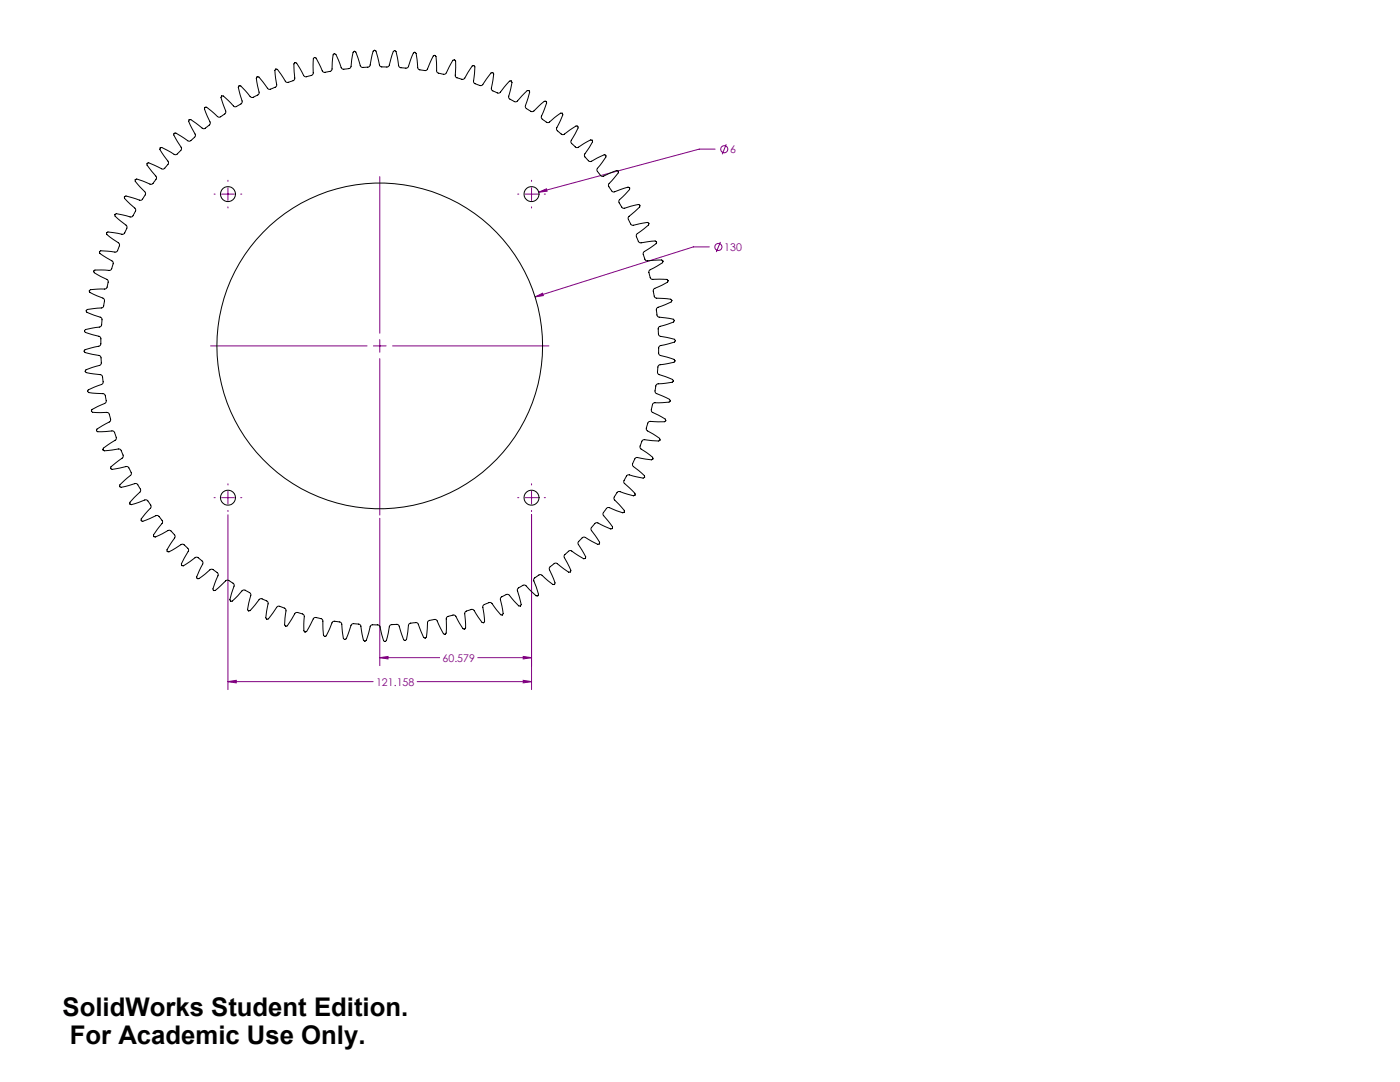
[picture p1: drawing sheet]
<svg xmlns="http://www.w3.org/2000/svg" width="559mm" height="432mm" viewBox="0 0 559 432" stroke-linecap="round" stroke-linejoin="round" font-family="sans-serif">
<g fill="none" stroke="#800080" stroke-width=".4">
<path d="M285.4 59.5h-6.3l-64 17.2M289.9 57.5l-1.6 4.1M85.4 77.5h.5M88.4 77.5h5.1M91 71.9v.5M91 74.9v5.1M96.1 77.5h.4M151.6 70.5v62.5M206.6 77.5h.5M209.6 77.5h5.1M212.2 71.9v.5M212.2 74.9v5.1"/>
<path d="M215.1 76.7l3-1.3 .3 .9zM217.2 77.5h.5M91 82.5v.5M212.2 82.5v.5M283.1 98.5h-6.3l-63.2 20M287.5 96.6l-1.6 4M213.6 118.5l3-1.5 .3 1zM84 138h62.5M149 138h5.1M151.6 135.5v5.1M156.7 138h62.4M151.6 143.1v62.5"/>
<path d="M85.4 198.6h.5M88.4 198.6h5.1M91 193.1v.4M91 196.1v5.1M96.1 198.6h.4M206.6 198.6h.5M209.6 198.6h5.1M212.2 193.1v.4M212.2 196.1v5.1M217.2 198.6h.5M91 203.7v.5M91 205.4v69.8"/>
<path d="M151.6 206.8v58.8M212.2 203.7v.5M212.2 205.4v69.8M91 272l3.3-.5v1zM91 272h57.9M151.6 262.5l3.3-.5v1zM151.6 262.5h23.9M166.5 272h45.7M190.7 262.5h21.5M208.8 271.5l3.4 .5-3.4 .5zM208.8 262l3.4 .5-3.4 .5z"/>
<circle cx="289.1" cy="59.6" r="1.4"/>
<circle cx="286.7" cy="98.6" r="1.41"/>
</g>
<path d="M213.6 118.5l3.3-.5-.3-1zM215.1 76.7l3.3-.4-.3-.9zM91 272l3.3-.5v1zM208.8 271.5l3.4 .5-3.4 .5zM208.8 262l3.4 .5-3.4 .5zM151.6 262.5l3.3-.5v1z" fill="#800080"/>
<g fill="none" stroke="#000" stroke-width=".4">
<path d="M69.6 53.2l.6-.1 5 3.2a3.8 3.8 0 0 0 2.8-2.5l-2.7-5.3 .3-.7 .6-.1 4.6 3.5 .9 .1a4.4 4.4 0 0 0 2.2-2.3l-2.3-5.5 .2-.7h.7l4.4 3.8a3.3 3.3 0 0 0 3.1-1.4l.1-.8-1.9-5.5 .3-.6h.6l4.2 4.1a3.4 3.4 0 0 0 3.1-1.2l.3-.8-1.6-5.6 .4-.6 .6 .1 3.9 4.3a3.2 3.2 0 0 0 3.2-.9l.2-.8-1.1-5.7 .3-.5h.7l3.6 4.6a3.4 3.4 0 0 0 3.2-.7l.4-.7-.8-5.8 .3-.5 .7 .1 3.4 5a3.9 3.9 0 0 0 3.6-1.2l-.4-6 .4-.5 .7 .2 2.9 5a3.3 3.3 0 0 0 3.3-.2l.4-.8 .1-5.8 .3-.4 .8 .2 2.5 5.2a3.3 3.3 0 0 0 3.3 0l.5-.9 .3-4.1 .2-1.5 .3-.5 .8 .3 2.1 5.4a3.4 3.4 0 0 0 3.4 .2l.5-.7 .8-5.7 .5-.4 .6 .3 1.8 5.5a3.5 3.5 0 0 0 3.3 .4l.6-.6 .8-4.2 .4-1.5 .5-.3 .7 .3 1.4 5.6a3.4 3.4 0 0 0 3.3 .7l.6-.6 1.6-5.6 .6-.3 .5 .4 1.1 5.9 .5 .5a4.3 4.3 0 0 0 3.2-.2l1.5-4.2 .6-1.4 .5-.4 .6 .5 .7 5.9a3.7 3.7 0 0 0 3.7 .6l2.4-5.5 .6-.2 .5 .4 .3 6a3.8 3.8 0 0 0 3.6 .9l2.9-5.3 .7-.2 .4 .4-.2 6 .4 .6a2.99 2.99 0 0 0 3.4 .3l3-4.9 .7-.1 .3 .5-.5 5.8a3.4 3.4 0 0 0 2.8 1.7l.7-.2 3.5-4.9 .6-.1 .5 .5-1 5.8a3.3 3.3 0 0 0 2.8 1.9l.7-.3 3.7-4.5 .6-.1 .5 .6-1.4 5.7 .3 .8a4.4 4.4 0 0 0 3 1.1l4.1-4.3 .6-.1 .4 .6-1.7 5.8 .7 1 1.8 1.1 .6-.2 4.4-4h.7l.3 .7-2.2 5.6a3.9 3.9 0 0 0 3.1 2.2l3.4-2.9 1.3-.8h.6l.2 .6-2.4 5.3v.8a4.6 4.6 0 0 0 2.8 1.8l4.9-3.4h.6l.3 .7-2.8 5.1a3.2 3.2 0 0 0 1.9 2.7h.9l3.6-2.2 1.3-.8 .6 .1 .2 .7-3.2 5.1a3.8 3.8 0 0 0 2.5 2.8l5.4-2.7 .6 .2 .1 .6-3.5 4.7a3.3 3.3 0 0 0 1.6 2.9l.8 .1 5.3-2.2 .7 .2v.7l-3.8 4.4a3.4 3.4 0 0 0 1.4 3l.8 .2 5.5-1.9 .6 .3v.6l-4.1 4.2a3.3 3.3 0 0 0 1.2 3.1l.9 .2 5.5-1.5 .6 .3-.1 .7-4.4 4a3.9 3.9 0 0 0 1.6 3.3l5.9-1.1 .6 .3-.1 .7-4.8 3.7a3.8 3.8 0 0 0 1.5 3.4l5.9-.7 .6 .4-.2 .6-4.8 3.2a3.5 3.5 0 0 0 .5 3.4l.7 .3 5.8-.3 .5 .3-.2 .7-5 2.9a3.4 3.4 0 0 0 .2 3.4l.8 .4h5.8l.5 .4-.2 .7-5.3 2.6a3.5 3.5 0 0 0 0 3.3l.7 .5 5.8 .4 .5 .5-.3 .6-5.5 2.3a3.9 3.9 0 0 0 .4 3.7l5.9 .9 .4 .6-.2 .5-5.4 1.7-.8 .8a4.4 4.4 0 0 0 .6 3.1l5.9 1.3 .4 .5-.4 .6-5.5 1.4a2.48 2.48 0 0 0-.8 3l.6 .9 5.6 1.6 .3 .5-.4 .7-5.7 1a3.3 3.3 0 0 0-.8 3.2l.5 .7 5.5 1.9 .2 .7-.4 .4-5.9 .7-.5 .5a4.3 4.3 0 0 0-.1 3.3l5.5 2.4 .2 .7-.4 .4-5.9 .2a3.3 3.3 0 0 0-1.2 3.1l.4 .7 5.1 2.8 .2 .6-.4 .4-6-.1a3.8 3.8 0 0 0-1.1 3.6l5.1 3.1 .2 .7-.6 .4-5.8-.5a3.3 3.3 0 0 0-1.7 2.8l.4 .8 4.7 3.4 .1 .6-.5 .4-5.8-.9-.8 .3a2.94 2.94 0 0 0-.6 3.3l4.3 3.6 .1 .7-.6 .3-5.8-1.3a3.8 3.8 0 0 0-1.8 3.3l4.3 4.1 .1 .6-.6 .4-5.6-1.8a3.4 3.4 0 0 0-2.2 2.5l.3 1 3.8 4.1v.6l-.6 .3-5.5-2a3.3 3.3 0 0 0-2.4 2.3v.6l3.8 4.7-.1 .8-.6 .1-5.3-2.5-.8 .1a4.4 4.4 0 0 0-1.8 2.8l3.4 4.9v.6l-.7 .2-5.1-2.8a3.5 3.5 0 0 0-2.7 2v.8l3 5-.1 .6-.7 .2-4.9-3.2a3.3 3.3 0 0 0-2.9 1.8l-.1 .6 2.8 5.4-.2 .6-.7 .2-4.7-3.5a3.2 3.2 0 0 0-2.9 1.5l-.1 1 2.2 5.2-.2 .7h-.6l-4.6-3.9a3.8 3.8 0 0 0-3.1 2.1l1.9 5.7-.2 .5-.7 .1-4.2-4.1a3.2 3.2 0 0 0-3.1 1.1l-.2 .9 1.5 5.6-.2 .5h-.8l-3.9-4.5a3.9 3.9 0 0 0-3.4 1.7l1.1 5.9-.3 .5-.7-.1-3.5-4.6a3.3 3.3 0 0 0-3.3 .7l-.3 .8 .7 5.8-.3 .5-.7-.1-3.2-4.9a3.4 3.4 0 0 0-3.3 .5l-.4 .8 .3 4.2v1.6l-.3 .5-.7-.2-2.9-5a3.4 3.4 0 0 0-3.4 .2l-.4 .7 .1 4.3-.1 1.6-.4 .4-.7-.2-2.7-5.4a3.9 3.9 0 0 0-3.3 .3l-.4 .6-.4 5.8-.4 .4-.7-.2-2.3-5.6-.6-.3-2.3 .2-.8 .7-.9 5.8-.6 .4-.5-.3-1.8-5.5a3.5 3.5 0 0 0-3.3-.5l-.6 .7-.8 4.2-.4 1.5-.5 .3-.6-.3-1.4-5.7a3.3 3.3 0 0 0-3.3-.6l-.6 .4-1.6 5.8-.5 .3-.6-.4-1.1-5.7a3.4 3.4 0 0 0-3.2-.9l-.6 .5-2 5.5-.5 .3-.6-.4-.7-5.8a3.3 3.3 0 0 0-3.1-1.1l-.7 .5-2.4 5.4-.6 .2-.5-.5-.3-6a3.8 3.8 0 0 0-3.6-.8l-2.8 5.3-.6 .2-.5-.5 .2-5.8a3.3 3.3 0 0 0-3-1.5l-.8 .4-3 5-.6 .1-.5-.5 .6-5.8a3.3 3.3 0 0 0-2.9-1.7l-.7 .2-3.5 4.9-.6 .1-.4-.5 .9-6a3.9 3.9 0 0 0-3.4-1.5l-3.8 4.6-.6 .1-.4-.6 1.4-5.9a3.8 3.8 0 0 0-3.3-1.7l-4.2 4.3-.6 .1-.3-.7 1.7-5.9-.4-.6-1.1-.7-1-.6-.7 .1-4.4 4.1h-.6l-.3-.7 2.1-5.6a3.9 3.9 0 0 0-3-2.2l-3.5 2.8-1.2 .9h-.6l-.3-.6 2.4-5.2a2.45 2.45 0 0 0-1.8-2.5l-1-.2-4.9 3.4-.6-.1-.2-.7 2.8-5a3.4 3.4 0 0 0-2-2.8h-.8l-5 3-.6-.1-.2-.7 3.2-4.8a3.2 3.2 0 0 0-1.8-2.9h-.8l-5.2 2.6-.6-.1-.1-.7 3.5-4.7a3.6 3.6 0 0 0-1.9-3.1l-5.9 2.3-.6-.2-.1-.7 3.8-4.4a3.3 3.3 0 0 0-1.3-3l-1-.2-5.3 1.9-.7-.3 .1-.7 4-4.1a3.3 3.3 0 0 0-1.1-3.1l-.6-.3-5.8 1.6-.6-.3v-.7l4.4-3.8a3.5 3.5 0 0 0-.9-3.3l-.9-.2-5.7 1.1-.5-.3 .1-.7 4.7-3.7a3.9 3.9 0 0 0-1.4-3.4l-6 .7-.5-.3 .1-.7 4.9-3.3a3.2 3.2 0 0 0-.5-3.3l-.8-.4-5.8 .4-.5-.4 .2-.7 5-2.9a3.4 3.4 0 0 0-.2-3.3l-.9-.4-5.7-.1-.4-.4 .2-.7 5.1-2.4 .6-.8a4.3 4.3 0 0 0-1-3l-6-.5-.4-.5 .2-.6 5.4-2.2a3.3 3.3 0 0 0 .2-3.3l-.5-.5-5.9-.9-.4-.5 .3-.6 5.7-1.9a3.8 3.8 0 0 0-.2-3.7l-5.9-1.3-.3-.5 .3-.6 5.8-1.6a3.7 3.7 0 0 0 .1-3.7l-5.8-1.7-.3-.6 .4-.5 5.7-1a3.4 3.4 0 0 0 .9-3.2l-.5-.7-5.5-2-.3-.6 .4-.5 5.6-.6 .9-.5a3 3 0 0 0-.2-3.4l-5.2-2.3-.3-.7 .5-.4 5.8-.2a3.3 3.3 0 0 0 1.3-3.1l-.4-.8-5.2-2.7-.2-.6 .5-.4 5.8 .1a3.3 3.3 0 0 0 1.5-2.9l-.5-.9-4.8-3-.2-.6 .5-.4 6 .5a3.7 3.7 0 0 0 1.3-3.5l-4.8-3.5-.2-.6 .6-.4 5.7 .9a3.5 3.5 0 0 0 1.9-2.7l-.3-.8-4.5-3.7-.1-.6 .6-.4 5.7 1.3 .7-.1 .4-.6 .9-1.7v-.7l-4.4-4.3v-.7l.6-.3 5.5 1.7a3.4 3.4 0 0 0 2.3-2.4l-.1-.7-4-4.4-.1-.6 .7-.4 5.6 2.2a3.7 3.7 0 0 0 2.2-3l-3.7-4.7v-.7l.7-.2 5.2 2.4a3.3 3.3 0 0 0 2.6-2.1l-.1-.8-3.3-4.8 .1-.6 .7-.3 4.9 2.8h1a4.4 4.4 0 0 0 1.9-2.6l-3-5.1z"/>
<circle cx="91" cy="77.5" r="3"/>
<circle cx="212.2" cy="77.5" r="3"/>
<circle cx="151.6" cy="138.1" r="65"/>
<circle cx="91" cy="198.6" r="3"/>
<circle cx="212.2" cy="198.6" r="3"/>
</g>
<g font-size="10.3">
<text x="25" y="405.4">SolidWorks Student Edition.</text>
<text x="27.9" y="416.7">For Academic Use Only.</text>
</g>
<g font-size="4.2" fill="#800080">
<text x="291.4" y="61.1">6</text>
<text x="289.1" y="100.1">130</text>
<text x="176.7" y="264.1">60.579</text>
<text x="150.1" y="273.6">121.158</text>
</g>
</svg>
